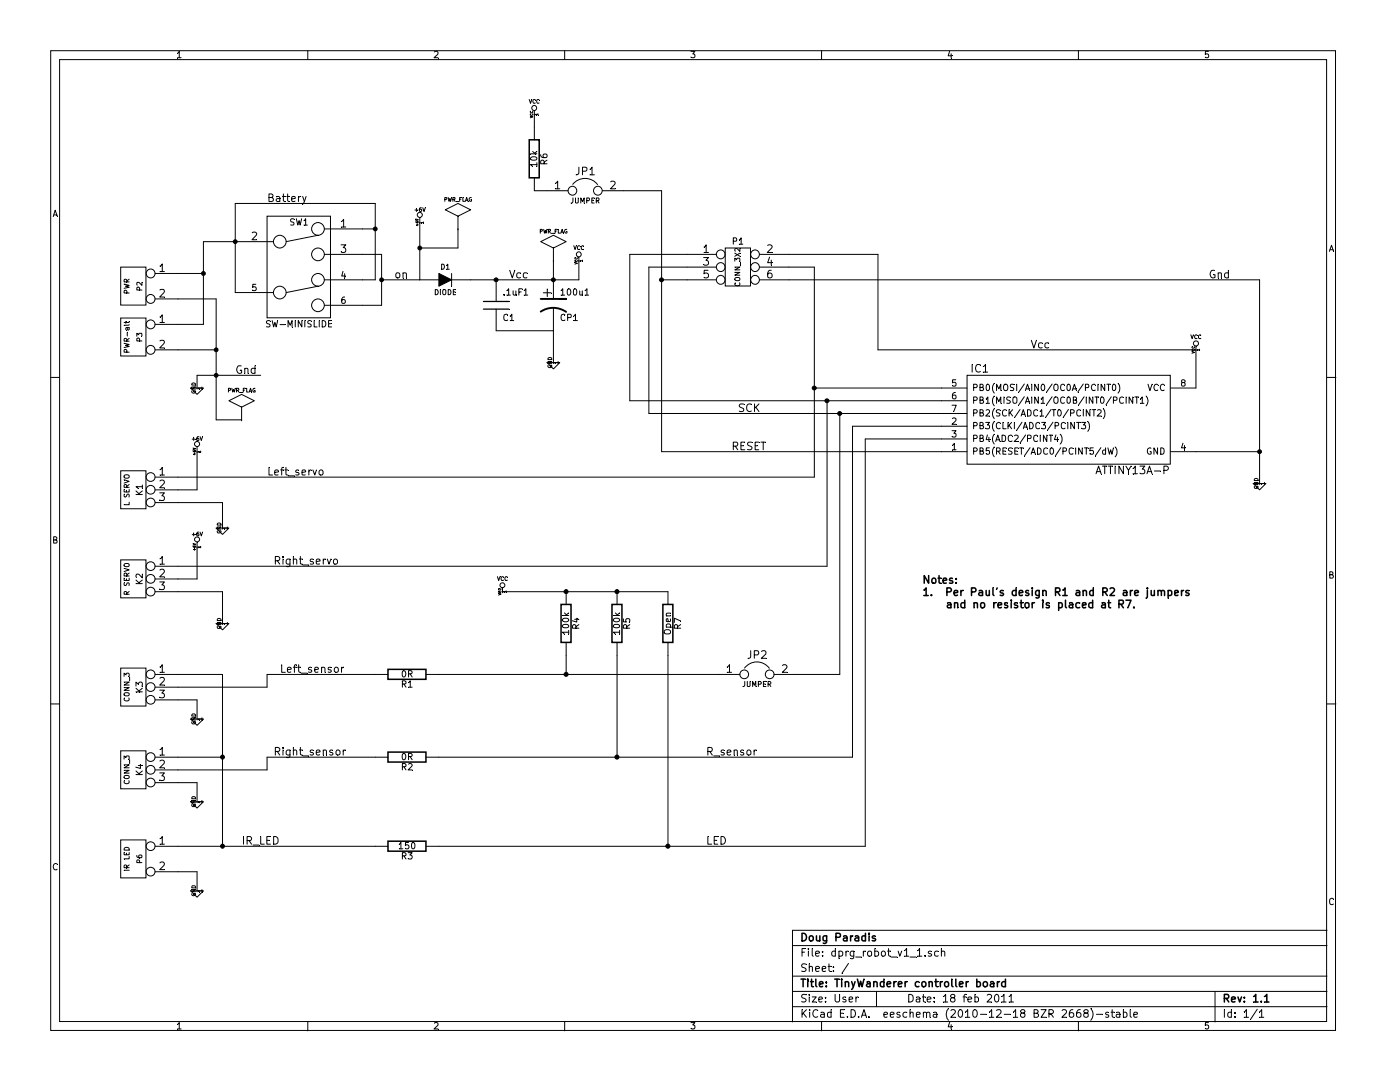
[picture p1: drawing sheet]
EESchema Schematic File Version 2  date 2/18/2011 12:23:40 PM
LIBS:power
LIBS:device
LIBS:transistors
LIBS:conn
LIBS:linear
LIBS:regul
LIBS:74xx
LIBS:cmos4000
LIBS:adc-dac
LIBS:memory
LIBS:xilinx
LIBS:special
LIBS:microcontrollers
LIBS:dsp
LIBS:microchip
LIBS:analog_switches
LIBS:motorola
LIBS:texas
LIBS:intel
LIBS:audio
LIBS:interface
LIBS:digital-audio
LIBS:philips
LIBS:display
LIBS:cypress
LIBS:siliconi
LIBS:opto
LIBS:atmel
LIBS:contrib
LIBS:valves
LIBS:dp_lib
EELAYER 25  0
EELAYER END
$Descr User 10899 8500
Sheet 1 1
Title "TinyWanderer controller board"
Date "18 feb 2011"
Rev "1.1"
Comp "Doug Paradis"
Comment1 ""
Comment2 ""
Comment3 ""
Comment4 ""
$EndDescr
Wire Wire Line
	6250 5300 6600 5300
Wire Wire Line
	4900 1500 5200 1500
Wire Wire Line
	1400 5500 1550 5500
Connection ~ 1750 5950
Wire Wire Line
	1400 5300 1750 5300
Wire Wire Line
	1750 5300 1750 6650
Wire Wire Line
	1400 5400 2100 5400
Wire Wire Line
	2100 5400 2100 5300
Wire Wire Line
	2100 5300 2950 5300
Wire Wire Line
	1400 6050 2100 6050
Wire Wire Line
	2100 6050 2100 5950
Connection ~ 3900 2200
Wire Wire Line
	2050 2950 1550 2950
Wire Wire Line
	3000 2200 3300 2200
Connection ~ 1850 1900
Wire Wire Line
	1850 2300 1850 1600
Connection ~ 3000 2200
Wire Wire Line
	2950 1800 2850 1800
Wire Wire Line
	1850 1900 1600 1900
Connection ~ 3300 1950
Wire Wire Line
	3300 1950 3600 1950
Wire Wire Line
	3600 1950 3600 1800
Wire Wire Line
	3300 2200 3300 1750
Connection ~ 4450 4650
Wire Wire Line
	4350 2200 4350 2050
Connection ~ 5250 6650
Wire Wire Line
	5250 5150 5250 6650
Connection ~ 4450 5300
Wire Wire Line
	4450 5300 4450 5150
Wire Wire Line
	3450 6650 6800 6650
Wire Wire Line
	6800 6650 6800 3450
Wire Wire Line
	6800 3450 7400 3450
Connection ~ 6600 3250
Wire Wire Line
	4550 2050 4550 2200
Wire Wire Line
	4200 1000 4200 900 
Connection ~ 6500 3150
Wire Wire Line
	1400 4450 6500 4450
Wire Wire Line
	6500 4450 6500 3150
Wire Wire Line
	1550 7000 1550 6850
Wire Wire Line
	1550 6850 1400 6850
Wire Wire Line
	1550 6300 1550 6150
Wire Wire Line
	1750 4900 1750 4650
Wire Wire Line
	1750 4650 1400 4650
Wire Wire Line
	1550 4300 1550 4550
Wire Wire Line
	1550 4550 1400 4550
Wire Wire Line
	3900 2600 4350 2600
Wire Wire Line
	1400 2550 1600 2550
Connection ~ 1600 2150
Wire Wire Line
	1400 2350 1700 2350
Connection ~ 9900 3550
Wire Wire Line
	9400 3550 9900 3550
Wire Wire Line
	5100 3250 5100 2100
Wire Wire Line
	6200 2000 6900 2000
Wire Wire Line
	6900 2000 6900 2750
Wire Wire Line
	6200 2100 6400 2100
Wire Wire Line
	6400 3050 7400 3050
Wire Wire Line
	5400 2000 4950 2000
Wire Wire Line
	4950 2000 4950 3150
Wire Wire Line
	4950 3150 7400 3150
Wire Wire Line
	5200 2200 5400 2200
Connection ~ 1700 2950
Wire Wire Line
	1900 3300 1700 3300
Wire Wire Line
	5100 3250 7400 3250
Wire Wire Line
	9400 3050 9400 2750
Wire Wire Line
	1550 2950 1550 3050
Wire Wire Line
	5100 2100 5400 2100
Wire Wire Line
	9400 2750 6900 2750
Wire Wire Line
	6200 2200 9900 2200
Wire Wire Line
	7400 3550 5200 3550
Wire Wire Line
	9900 2200 9900 3800
Wire Wire Line
	1600 2150 1400 2150
Wire Wire Line
	1400 2750 1700 2750
Connection ~ 1700 2750
Wire Wire Line
	1700 3300 1700 2350
Wire Wire Line
	1400 3850 1550 3850
Wire Wire Line
	1550 3850 1550 3550
Wire Wire Line
	1400 3950 1750 3950
Wire Wire Line
	1750 3950 1750 4150
Wire Wire Line
	1550 5500 1550 5650
Wire Wire Line
	6400 2100 6400 3750
Wire Wire Line
	6400 3750 1400 3750
Connection ~ 6400 3050
Wire Wire Line
	4350 2600 4350 2850
Connection ~ 5200 2200
Wire Wire Line
	3950 4650 5250 4650
Wire Wire Line
	7400 3350 6700 3350
Wire Wire Line
	6700 3350 6700 5950
Wire Wire Line
	6700 5950 3450 5950
Wire Wire Line
	1400 6650 2950 6650
Wire Wire Line
	6600 5300 6600 3250
Wire Wire Line
	4850 5150 4850 5950
Connection ~ 4850 5950
Connection ~ 4850 4650
Wire Wire Line
	1600 2550 1600 1900
Wire Wire Line
	1850 1600 2950 1600
Wire Wire Line
	2850 2400 3000 2400
Wire Wire Line
	3000 2400 3000 2000
Wire Wire Line
	3000 2000 2850 2000
Wire Wire Line
	2950 1600 2950 2200
Wire Wire Line
	2950 2200 2850 2200
Connection ~ 2950 1800
Wire Wire Line
	4550 2200 3700 2200
Connection ~ 4350 2200
Wire Wire Line
	2100 5950 2950 5950
Wire Wire Line
	1400 5950 1750 5950
Connection ~ 1750 6650
Wire Wire Line
	1550 6150 1400 6150
Wire Wire Line
	4200 1500 4300 1500
Wire Wire Line
	5200 3550 5200 1500
Wire Wire Line
	5650 5300 3450 5300
$Comp
L JUMPER JP1
U 1 1
P 4600 1500
F 0 "JP1" H 4600 1650 60  0000 C CNN
F 1 "JUMPER" H 4600 1420 40  0000 C CNN
	1    4600 1500
	1    0    0    -1  
$EndComp
$Comp
L JUMPER JP2
U 1 1
P 5950 5300
F 0 "JP2" H 5950 5450 60  0000 C CNN
F 1 "JUMPER" H 5950 5220 40  0000 C CNN
	1    5950 5300
	1    0    0    -1  
$EndComp
$Comp
L CONN_3 K3
U 1 1
P 1050 5400
F 0 "K3" V 1000 5400 50  0000 C CNN
F 1 "CONN_3" V 1100 5400 40  0000 C CNN
	1    1050 5400
	-1   0    0    -1  
$EndComp
$Comp
L CONN_3 K4
U 1 1
P 1050 6050
F 0 "K4" V 1000 6050 50  0000 C CNN
F 1 "CONN_3" V 1100 6050 40  0000 C CNN
	1    1050 6050
	-1   0    0    -1  
$EndComp
Text Label 1850 2950 0    60   ~ 0
Gnd
$Comp
L SW-MINISLIDE SW1
U 1 1
P 2350 1900
F 0 "SW1" H 2350 2050 50  0000 C CNN
F 1 "SW-MINISLIDE" H 2350 1250 50  0000 C CNN
	1    2350 1900
	1    0    0    -1  
$EndComp
Text Label 2100 1600 0    60   ~ 0
Battery
Text Label 5800 3250 0    60   ~ 0
SCK
Text Label 5550 5950 0    60   ~ 0
R_sensor
Text Notes 7250 4600 0    60   ~ 12
Notes:\n1.  Per Paul's design R1 and R2 are jumpers \n    and no resistor is placed at R7.\n 
Text Label 5550 6650 0    60   ~ 0
LED
Text Label 1900 6650 0    60   ~ 0
IR_LED
Text Label 2200 5300 0    60   ~ 0
Left_sensor
Text Label 2150 5950 0    60   ~ 0
Right_sensor
Text Label 2150 4450 0    60   ~ 0
Right_servo
Text Label 2100 3750 0    60   ~ 0
Left_servo
$Comp
L PWR_FLAG #FLG01
U 1 1
P 4350 2050
F 0 "#FLG01" H 4350 2320 30  0001 C CNN
F 1 "PWR_FLAG" H 4350 2280 30  0000 C CNN
	1    4350 2050
	1    0    0    -1  
$EndComp
$Comp
L VCC #PWR02
U 1 1
P 3950 4650
F 0 "#PWR02" H 3950 4750 30  0001 C CNN
F 1 "VCC" H 3950 4750 30  0000 C CNN
	1    3950 4650
	1    0    0    -1  
$EndComp
$Comp
L VCC #PWR03
U 1 1
P 4550 2050
F 0 "#PWR03" H 4550 2150 30  0001 C CNN
F 1 "VCC" H 4550 2150 30  0000 C CNN
	1    4550 2050
	1    0    0    -1  
$EndComp
$Comp
L VCC #PWR04
U 1 1
P 9400 2750
F 0 "#PWR04" H 9400 2850 30  0001 C CNN
F 1 "VCC" H 9400 2850 30  0000 C CNN
	1    9400 2750
	1    0    0    -1  
$EndComp
$Comp
L VCC #PWR05
U 1 1
P 4200 900
F 0 "#PWR05" H 4200 1000 30  0001 C CNN
F 1 "VCC" H 4200 1000 30  0000 C CNN
	1    4200 900 
	1    0    0    -1  
$EndComp
$Comp
L R R6
U 1 1
P 4200 1250
F 0 "R6" V 4280 1250 50  0000 C CNN
F 1 "10k" V 4200 1250 50  0000 C CNN
	1    4200 1250
	1    0    0    -1  
$EndComp
$Comp
L R R7
U 1 1
P 5250 4900
F 0 "R7" V 5330 4900 50  0000 C CNN
F 1 "Open" V 5250 4900 50  0000 C CNN
	1    5250 4900
	1    0    0    -1  
$EndComp
$Comp
L R R5
U 1 1
P 4850 4900
F 0 "R5" V 4930 4900 50  0000 C CNN
F 1 "100k" V 4850 4900 50  0000 C CNN
	1    4850 4900
	1    0    0    -1  
$EndComp
$Comp
L R R4
U 1 1
P 4450 4900
F 0 "R4" V 4530 4900 50  0000 C CNN
F 1 "100k" V 4450 4900 50  0000 C CNN
	1    4450 4900
	1    0    0    -1  
$EndComp
$Comp
L R R1
U 1 1
P 3200 5300
F 0 "R1" V 3280 5300 50  0000 C CNN
F 1 "0R" V 3200 5300 50  0000 C CNN
	1    3200 5300
	0    1    1    0   
$EndComp
$Comp
L R R2
U 1 1
P 3200 5950
F 0 "R2" V 3280 5950 50  0000 C CNN
F 1 "0R" V 3200 5950 50  0000 C CNN
	1    3200 5950
	0    1    1    0   
$EndComp
$Comp
L R R3
U 1 1
P 3200 6650
F 0 "R3" V 3280 6650 50  0000 C CNN
F 1 "150" V 3200 6650 50  0000 C CNN
	1    3200 6650
	0    1    1    0   
$EndComp
Text Label 4000 2200 0    60   ~ 0
Vcc
Text Label 3100 2200 0    60   ~ 0
on
$Comp
L +6V #PWR06
U 1 1
P 1550 4300
F 0 "#PWR06" H 1550 4430 20  0001 C CNN
F 1 "+6V" H 1550 4400 30  0000 C CNN
	1    1550 4300
	1    0    0    -1  
$EndComp
$Comp
L +6V #PWR07
U 1 1
P 1550 3550
F 0 "#PWR07" H 1550 3680 20  0001 C CNN
F 1 "+6V" H 1550 3650 30  0000 C CNN
	1    1550 3550
	1    0    0    -1  
$EndComp
$Comp
L GND #PWR08
U 1 1
P 1550 7000
F 0 "#PWR08" H 1550 7000 30  0001 C CNN
F 1 "GND" H 1550 6930 30  0001 C CNN
	1    1550 7000
	1    0    0    -1  
$EndComp
$Comp
L GND #PWR09
U 1 1
P 1550 6300
F 0 "#PWR09" H 1550 6300 30  0001 C CNN
F 1 "GND" H 1550 6230 30  0001 C CNN
	1    1550 6300
	1    0    0    -1  
$EndComp
$Comp
L GND #PWR010
U 1 1
P 1550 5650
F 0 "#PWR010" H 1550 5650 30  0001 C CNN
F 1 "GND" H 1550 5580 30  0001 C CNN
	1    1550 5650
	1    0    0    -1  
$EndComp
$Comp
L GND #PWR011
U 1 1
P 1750 4900
F 0 "#PWR011" H 1750 4900 30  0001 C CNN
F 1 "GND" H 1750 4830 30  0001 C CNN
	1    1750 4900
	1    0    0    -1  
$EndComp
$Comp
L GND #PWR012
U 1 1
P 1750 4150
F 0 "#PWR012" H 1750 4150 30  0001 C CNN
F 1 "GND" H 1750 4080 30  0001 C CNN
	1    1750 4150
	1    0    0    -1  
$EndComp
$Comp
L GND #PWR013
U 1 1
P 4350 2850
F 0 "#PWR013" H 4350 2850 30  0001 C CNN
F 1 "GND" H 4350 2780 30  0001 C CNN
	1    4350 2850
	1    0    0    -1  
$EndComp
$Comp
L CP1 100u1
U 1 1
P 4350 2400
F 0 "100u1" H 4400 2500 50  0000 L CNN
F 1 "CP1" H 4400 2300 50  0000 L CNN
	1    4350 2400
	1    0    0    -1  
$EndComp
$Comp
L C .1uF1
U 1 1
P 3900 2400
F 0 ".1uF1" H 3950 2500 50  0000 L CNN
F 1 "C1" H 3950 2300 50  0000 L CNN
	1    3900 2400
	1    0    0    -1  
$EndComp
$Comp
L DIODE D1
U 1 1
P 3500 2200
F 0 "D1" H 3500 2300 40  0000 C CNN
F 1 "DIODE" H 3500 2100 40  0000 C CNN
	1    3500 2200
	1    0    0    -1  
$EndComp
$Comp
L CONN_2 P3
U 1 1
P 1050 2650
F 0 "P3" V 1000 2650 40  0000 C CNN
F 1 "PWR-alt" V 1100 2650 40  0000 C CNN
	1    1050 2650
	-1   0    0    -1  
$EndComp
$Comp
L +6V #PWR014
U 1 1
P 3300 1750
F 0 "#PWR014" H 3300 1880 20  0001 C CNN
F 1 "+6V" H 3300 1850 30  0000 C CNN
	1    3300 1750
	1    0    0    -1  
$EndComp
$Comp
L CONN_2 P2
U 1 1
P 1050 2250
F 0 "P2" V 1000 2250 40  0000 C CNN
F 1 "PWR" V 1100 2250 40  0000 C CNN
	1    1050 2250
	-1   0    0    -1  
$EndComp
$Comp
L CONN_2 P6
U 1 1
P 1050 6750
F 0 "P6" V 1000 6750 40  0000 C CNN
F 1 "IR LED" V 1100 6750 40  0000 C CNN
	1    1050 6750
	-1   0    0    -1  
$EndComp
$Comp
L CONN_3 K2
U 1 1
P 1050 4550
F 0 "K2" V 1000 4550 50  0000 C CNN
F 1 "R SERVO" V 1100 4550 40  0000 C CNN
	1    1050 4550
	-1   0    0    -1  
$EndComp
$Comp
L CONN_3 K1
U 1 1
P 1050 3850
F 0 "K1" V 1000 3850 50  0000 C CNN
F 1 "L SERVO" V 1100 3850 40  0000 C CNN
	1    1050 3850
	-1   0    0    -1  
$EndComp
$Comp
L PWR_FLAG #FLG015
U 1 1
P 1900 3300
F 0 "#FLG015" H 1900 3570 30  0001 C CNN
F 1 "PWR_FLAG" H 1900 3530 30  0000 C CNN
	1    1900 3300
	1    0    0    -1  
$EndComp
$Comp
L PWR_FLAG #FLG016
U 1 1
P 3600 1800
F 0 "#FLG016" H 3600 2070 30  0001 C CNN
F 1 "PWR_FLAG" H 3600 2030 30  0000 C CNN
	1    3600 1800
	1    0    0    -1  
$EndComp
$Comp
L GND #PWR017
U 1 1
P 1550 3050
F 0 "#PWR017" H 1550 3050 30  0001 C CNN
F 1 "GND" H 1550 2980 30  0001 C CNN
	1    1550 3050
	1    0    0    -1  
$EndComp
$Comp
L GND #PWR018
U 1 1
P 9900 3800
F 0 "#PWR018" H 9900 3800 30  0001 C CNN
F 1 "GND" H 9900 3730 30  0001 C CNN
	1    9900 3800
	1    0    0    -1  
$EndComp
Text Label 5750 3550 0    60   ~ 0
RESET
Text Label 9500 2200 0    60   ~ 0
Gnd
Text Label 8100 2750 0    60   ~ 0
Vcc
$Comp
L CONN_3X2 P1
U 1 1
P 5800 2150
F 0 "P1" H 5800 2400 50  0000 C CNN
F 1 "CONN_3X2" V 5800 2200 40  0000 C CNN
	1    5800 2150
	1    0    0    -1  
$EndComp
$Comp
L ATTINY13A-P IC1
U 1 1
P 7600 2950
F 0 "IC1" H 7700 3000 60  0000 C CNN
F 1 "ATTINY13A-P" H 8900 2200 60  0000 C CNN
F 2 "DIP8" H 7700 2200 60  0001 C CNN
	1    7600 2950
	1    0    0    -1  
$EndComp
$EndSCHEMATC
